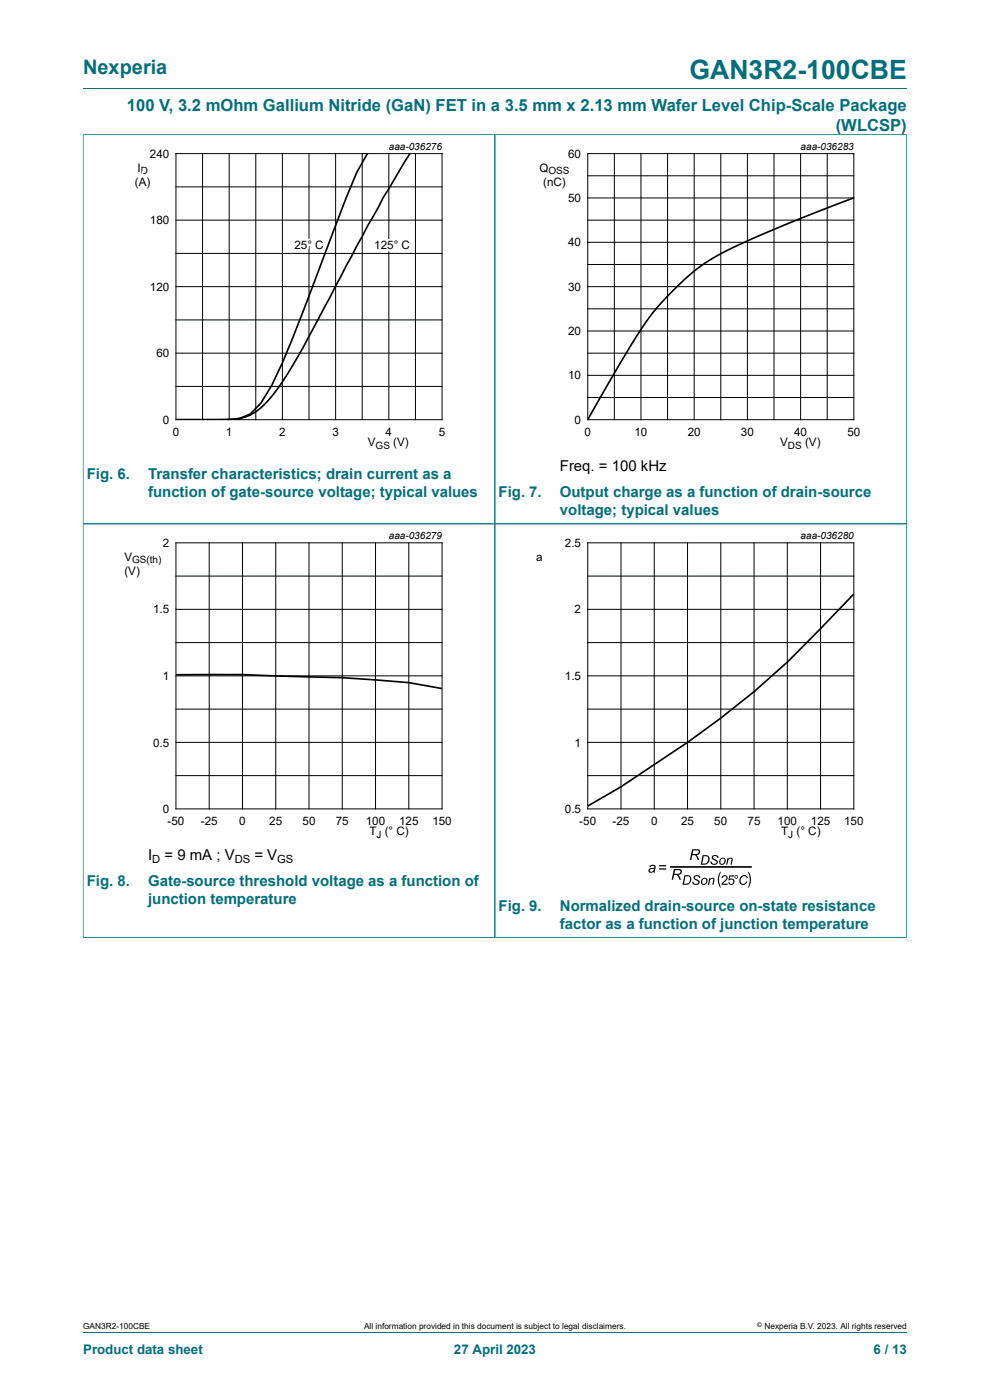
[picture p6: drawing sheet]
<svg xmlns="http://www.w3.org/2000/svg" width="210mm" height="297mm" viewBox="0 0 210 297" stroke-linecap="round" stroke-linejoin="round" font-family="sans-serif">
<path d="M17.6 18.8h174.8M17.6 28.6h174.8M17.6 28.5v170.4M105 28.6v170.3M192.3 28.5v170.4M17.6 111.1h174.7M17.6 198.9h174.8M17.6 282.6h174.8" fill="none" stroke="#036f7b" stroke-width=".21"/>
<g fill="none" stroke="#000" stroke-width=".21">
<path d="M37.3 32.6h56.5v56.4h-56.5zM37.3 39.6h56.5M43 32.6v56.4M48.6 32.6v56.4M54.3 32.6v56.4M59.9 32.6v56.4M65.5 32.6v56.4M71.2 32.6v56.4M76.8 32.6v56.4M82.5 32.6v56.4M88.1 32.6v56.4M124.7 32.6h56.4v56.4h-56.4z"/>
<path d="M124.7 37.3h56.4M130.3 32.6v56.4M136 32.6v56.4M141.6 32.6v56.4M147.2 32.6v56.4M152.9 32.6v56.4M158.5 32.6v56.4M164.2 32.6v56.4M169.8 32.6v56.4M175.5 32.6v56.4M37.3 53.8h56.5M37.3 46.7h56.5"/>
<path d="M124.7 46.7h56.4M124.7 56.1h56.4M124.7 51.4h56.4M124.7 42h56.4M37.3 74.9h56.5M37.3 67.9h56.5M37.3 60.8h56.5M124.7 74.9h56.4M124.7 60.8h56.4M124.7 79.6h56.4M124.7 70.2h56.4M124.7 65.5h56.4"/>
<path d="M37.3 82h56.5M124.7 84.3h56.4M37.3 115.2h56.5v56.4h-56.5zM44.4 115.2v56.4M51.4 115.2v56.4M58.5 115.2v56.4M65.5 115.2v56.4M72.6 115.2v56.4M79.7 115.2v56.4M86.7 115.2v56.4M124.7 115.2h56.4v56.4h-56.4zM131.7 115.2v56.4"/>
<path d="M138.8 115.2v56.4M145.8 115.2v56.4M152.9 115.2v56.4M159.9 115.2v56.4M167 115.2v56.4M174.1 115.2v56.4M37.3 136.3h56.5M37.3 129.3h56.5M37.3 122.2h56.5M124.7 136.3h56.4M124.7 129.3h56.4M124.7 122.2h56.4"/>
<path d="M37.3 157.5h56.5M37.3 150.4h56.5M37.3 143.4h56.5M124.7 157.5h56.4M124.7 150.4h56.4M124.7 143.4h56.4M37.3 164.5h56.5M124.7 164.5h56.4"/>
</g>
<path d="M78 32.5l-2.3 4-2.3 5.4-6.7 17.9a246.8 246.8 0 0 1-9.1 22l-2.2 3.7-2.3 2.3-2.2 1-2.3 .2h-11.3h5.7a39.1 39.1 0 0 0 9-.5 14.3 14.3 0 0 0 6.8-5.9 185.8 185.8 0 0 0 11.3-19.7l5.6-10.8 5.6-10.3 5.7-9.3M181.2 41.9l-7.9 3.1a224.7 224.7 0 0 0-21.5 9.4 51.3 51.3 0 0 0-14.6 13.7 311.3 311.3 0 0 0-12.4 20.7M181.1 126l-7 7.4a178.8 178.8 0 0 1-35.3 28.8l-7.1 4.7-7 4.1M37.3 143.1a381.7 381.7 0 0 1 28.2 .5l7.1 .2 14.1 1 7.1 1.3M142.3 183.9h17" fill="none" stroke="#000" stroke-width=".35"/>
<g fill="#000">
<path d="M147.3 185.8a.76 .76 0 0 1 1.2 .4h-.2a.45 .45 0 0 0-.5-.3 .45 .45 0 0 0-.4 .4l.1 .1a.75 .75 0 0 1 .8 1 .82 .82 0 0 1-.9 .3 .82 .82 0 0 1-.6-.7h.3a.48 .48 0 0 0 .5 .5 .48 .48 0 0 0 .5-.5 1.05 1.05 0 0 1-1-1zM150.5 186.2h.2l-.1 .3a.47 .47 0 0 1 .7-.3 .47 .47 0 0 1 .2 .6l-.2 .9h-.2l.2-1.2a.49 .49 0 0 0-.5 0 .49 .49 0 0 0-.2 .5l-.2 .7h-.2zM151.2 181.5a.76 .76 0 0 1 1.2 .5l-.3-.1a.45 .45 0 0 0-.4-.3 .45 .45 0 0 0-.4 .4l.1 .2a.75 .75 0 0 1 .8 1 .82 .82 0 0 1-.9 .3 .82 .82 0 0 1-.6-.7h.3a.48 .48 0 0 0 .5 .4 .48 .48 0 0 0 .4-.5 1.05 1.05 0 0 1-.9-.9zM152.8 185h.1l-.2 .6a3.6 3.6 0 0 0 .2 2.7h-.1a3.1 3.1 0 0 1 0-3.3zM154.3 182h.3l-.1 .2a.47 .47 0 0 1 .6-.3 .47 .47 0 0 1 .3 .6l-.2 .9h-.2l.2-1.2a.49 .49 0 0 0-.6 .1 .49 .49 0 0 0-.2 .5l-.1 .6h-.3zM157.2 186a.83 .83 0 0 1 .8-.4 .83 .83 0 0 1 .6 .7h-.2a.7 .7 0 0 0-.9-.3 .7 .7 0 0 0-.4 .9 .59 .59 0 0 0 .5 .6 .59 .59 0 0 0 .7-.5h.2a.92 .92 0 0 1-1.3 .6 .92 .92 0 0 1-.2-1.4zM158.6 185h.2a3.1 3.1 0 0 1 0 3.3h-.2a3.6 3.6 0 0 0 0-3.3z"/>
<path d="M137.9 183.7a.66 .66 0 0 1 .8-.2 .66 .66 0 0 1 .3 .7l-.1 .9h-.2l-.1-.2a.55 .55 0 0 1-.9 .2 .55 .55 0 0 1 .2-.9l.9-.1a.39 .39 0 0 0-.4-.5 .39 .39 0 0 0-.4 .4l-.3-.1zM137.9 184.5a.38 .38 0 0 0 .3 .5 .38 .38 0 0 0 .4-.3l.1-.4z"/>
<path d="M139.8 183.5h1.5v.3h-1.5zM139.8 184.2h1.5v.3h-1.5z"/>
<path d="M142.9 184.4h1a.64 .64 0 0 1 .7 .6 .64 .64 0 0 1-.7 .6l.6 1h-.4l-.1-.4a.71 .71 0 0 0-1-.6l-.2 1h-.3zM143.2 184.6l-.2 .8a1.02 1.02 0 0 0 1.3-.4l-.1-.4z"/>
<path d="M145.2 185.7h.6a1.01 1.01 0 0 1 .9 1 1.01 1.01 0 0 1-.9 1h-1zM145.4 185.9l-.3 1.6a.93 .93 0 0 0 1.1-.4 .93 .93 0 0 0-.1-1.2z"/>
<path d="M146.8 180.2h1a.64 .64 0 0 1 .7 .6 .64 .64 0 0 1-.8 .6l.6 1h-.3l-.2-.4a.71 .71 0 0 0-.9-.6l-.3 1h-.3zM147.1 180.4l-.2 .8a1.02 1.02 0 0 0 1.3-.4l-.1-.4z"/>
<path d="M149.1 181.4h.6a1.01 1.01 0 0 1 .8 1 1.01 1.01 0 0 1-.8 1h-1.1zM149.3 181.6l-.3 1.6a.93 .93 0 0 0 1.1-.4 .93 .93 0 0 0-.2-1.1z"/>
<path d="M148.9 186.4a.73 .73 0 0 1 1.2 .3 .73 .73 0 0 1-.6 1 .7 .7 0 0 1-.8-.4 .7 .7 0 0 1 .2-.9zM149.2 186.5a.5 .5 0 0 0-.3 .7 .5 .5 0 0 0 .6 .3l.2-.2a.47 .47 0 0 0 .1-.6 .47 .47 0 0 0-.6-.2z"/>
<path d="M152.8 182.2a.73 .73 0 0 1 1.1 .2 .73 .73 0 0 1-.5 1 .7 .7 0 0 1-.9-.4 .7 .7 0 0 1 .3-.8zM153 182.3a.5 .5 0 0 0-.3 .6 .5 .5 0 0 0 .7 .3l.1-.1a.47 .47 0 0 0 .2-.7 .47 .47 0 0 0-.7-.1z"/>
<path d="M153.3 185.8a.66 .66 0 0 1 1 .2 .66 .66 0 0 1-.4 .9l-.5 .6h1v.2h-1.4l.3-.5a1.11 1.11 0 0 0 .7-1.2l-.4-.1-.3 .4h-.2zM154.7 185.7h1v.2h-.8l-.1 .6a.67 .67 0 0 1 .9 .3 .67 .67 0 0 1-.4 .9 .67 .67 0 0 1-.8-.5l.2-.1a.44 .44 0 0 0 .7 .3 .44 .44 0 0 0 .1-.7 .44 .44 0 0 0-.7 0h-.3z"/>
<path d="M155.8 186a.4 .4 0 0 1 .8 0 .4 .4 0 0 1-.8 0zM155.9 186a.25 .25 0 0 0 .5 0 .25 .25 0 0 0-.5 0z"/>
</g>
<text font-size="5.6" fill="#036f7b" x="146.3" y="16.8">GAN3R2-100CBE</text>
<text font-size="4.2" fill="#036f7b" x="17.6" y="15.6">Nexperia</text>
<g font-size="3.5" fill="#036f7b">
<text x="26.9" y="23.7">100 V, 3.2 mOhm Gallium Nitride (GaN) FET in a 3.5 mm x 2.13 mm Wafer Level Chip-Scale Package</text>
<text x="177.3" y="27.9">(WLCSP)</text>
</g>
<g font-size="3.2" fill="#036f7b">
<text x="18.4" y="101.7">Fig. 6.</text>
<text x="31.4" y="101.7">Transfer characteristics; drain current as a</text>
<text x="31.4" y="105.5">function of gate-source voltage; typical values</text>
<text x="105.8" y="105.5">Fig. 7.</text>
<text x="118.8" y="105.5">Output charge as a function of drain-source</text>
<text x="118.8" y="109.3">voltage; typical values</text>
<text x="18.4" y="188">Fig. 8.</text>
<text x="31.4" y="188">Gate-source threshold voltage as a function of</text>
<text x="31.4" y="191.9">junction temperature</text>
<text x="105.8" y="193.2">Fig. 9.</text>
<text x="118.8" y="193.2">Normalized drain-source on-state resistance</text>
<text x="118.8" y="197">factor as a function of junction temperature</text>
</g>
<g font-size="3.2">
<text x="118.8" y="99.9">Freq. = 100 kHz</text>
<text x="31.4" y="182.5">I</text>
<text x="34.9" y="182.5">= 9 mA ; V</text>
<text x="54" y="182.5">= V</text>
</g>
<g font-size="2.8" fill="#036f7b">
<text x="17.6" y="287.2">Product data sheet</text>
<text x="96.3" y="287.2">27 April 2023</text>
<text x="185.3" y="287.2">6 / 13</text>
</g>
<g font-size="2.5">
<text x="31.8" y="33.5">240</text>
<text x="120.5" y="33.5">60</text>
<text x="28.6" y="39.4">(A)</text>
<text x="29.2" y="36.5">I</text>
<text x="114.4" y="36.5">Q</text>
<text x="115.2" y="39.4">(nC)</text>
<text x="31.8" y="47.6">180</text>
<text x="120.5" y="42.9">50</text>
<text x="62.4" y="52.9">25° C</text>
<text x="79.4" y="52.9">125° C</text>
<text x="120.5" y="52.3">40</text>
<text x="31.8" y="61.7">120</text>
<text x="120.5" y="61.7">30</text>
<text x="120.5" y="71.1">20</text>
<text x="33.2" y="75.8">60</text>
<text x="120.5" y="80.5">10</text>
<text x="34.5" y="89.9">0</text>
<text x="121.9" y="89.9">0</text>
<text x="36.6" y="92.4">0</text>
<text x="47.9" y="92.4">1</text>
<text x="59.2" y="92.4">2</text>
<text x="70.5" y="92.4">3</text>
<text x="78" y="94.7">V</text>
<text x="81.8" y="92.4">4</text>
<text x="83.4" y="94.7">(V)</text>
<text x="93.1" y="92.4">5</text>
<text x="124" y="92.4">0</text>
<text x="134.6" y="92.4">10</text>
<text x="145.9" y="92.4">20</text>
<text x="157.2" y="92.4">30</text>
<text x="165.5" y="94.7">V</text>
<text x="168.5" y="92.4">40</text>
<text x="170.8" y="94.7">(V)</text>
<text x="179.7" y="92.4">50</text>
<text x="26.4" y="119">V</text>
<text x="34.5" y="116">2</text>
<text x="113.7" y="119">a</text>
<text x="119.8" y="116">2.5</text>
<text x="26.4" y="122">(V)</text>
<text x="32.5" y="130.1">1.5</text>
<text x="121.9" y="130.1">2</text>
<text x="34.5" y="144.3">1</text>
<text x="119.8" y="144.3">1.5</text>
<text x="32.5" y="158.4">0.5</text>
<text x="121.9" y="158.4">1</text>
<text x="34.5" y="172.5">0</text>
<text x="119.8" y="172.5">0.5</text>
<text x="35.5" y="175">-50</text>
<text x="42.6" y="175">-25</text>
<text x="50.7" y="175">0</text>
<text x="57.1" y="175">25</text>
<text x="64.2" y="175">50</text>
<text x="71.2" y="175">75</text>
<text x="77.6" y="175">100</text>
<text x="78.4" y="177.2">T</text>
<text x="81.6" y="177.2">(° C)</text>
<text x="84.7" y="175">125</text>
<text x="91.7" y="175">150</text>
<text x="122.9" y="175">-50</text>
<text x="129.9" y="175">-25</text>
<text x="138.1" y="175">0</text>
<text x="144.5" y="175">25</text>
<text x="151.5" y="175">50</text>
<text x="158.6" y="175">75</text>
<text x="164.9" y="175">100</text>
<text x="165.7" y="177.2">T</text>
<text x="169" y="177.2">(° C)</text>
<text x="172" y="175">125</text>
<text x="179.1" y="175">150</text>
</g>
<g font-size="2.4">
<text x="32.3" y="183.1">D</text>
<text x="49.8" y="183.1">DS</text>
<text x="58.8" y="183.1">GS</text>
</g>
<g font-size="2.1">
<text x="82.5" y="31.8">aaa-036276</text>
<text x="169.8" y="31.8">aaa-036283</text>
<text x="29.8" y="37">D</text>
<text x="116.3" y="37">OSS</text>
<text x="79.7" y="95.2">GS</text>
<text x="167.1" y="95.2">DS</text>
<text x="28" y="119.5">GS(th)</text>
<text x="82.5" y="114.3">aaa-036279</text>
<text x="169.8" y="114.3">aaa-036280</text>
<text x="79.9" y="177.7">J</text>
<text x="167.2" y="177.7">J</text>
</g>
<g font-size="1.8">
<text x="17.6" y="282">GAN3R2-100CBE</text>
<text x="77.2" y="282">All information provided in this document is subject to legal disclaimers.</text>
<text x="162.2" y="282">Nexperia B.V. 2023. All rights reserved</text>
</g>
<text font-size="1.4" x="160.6" y="281.6">©</text>
</svg>
